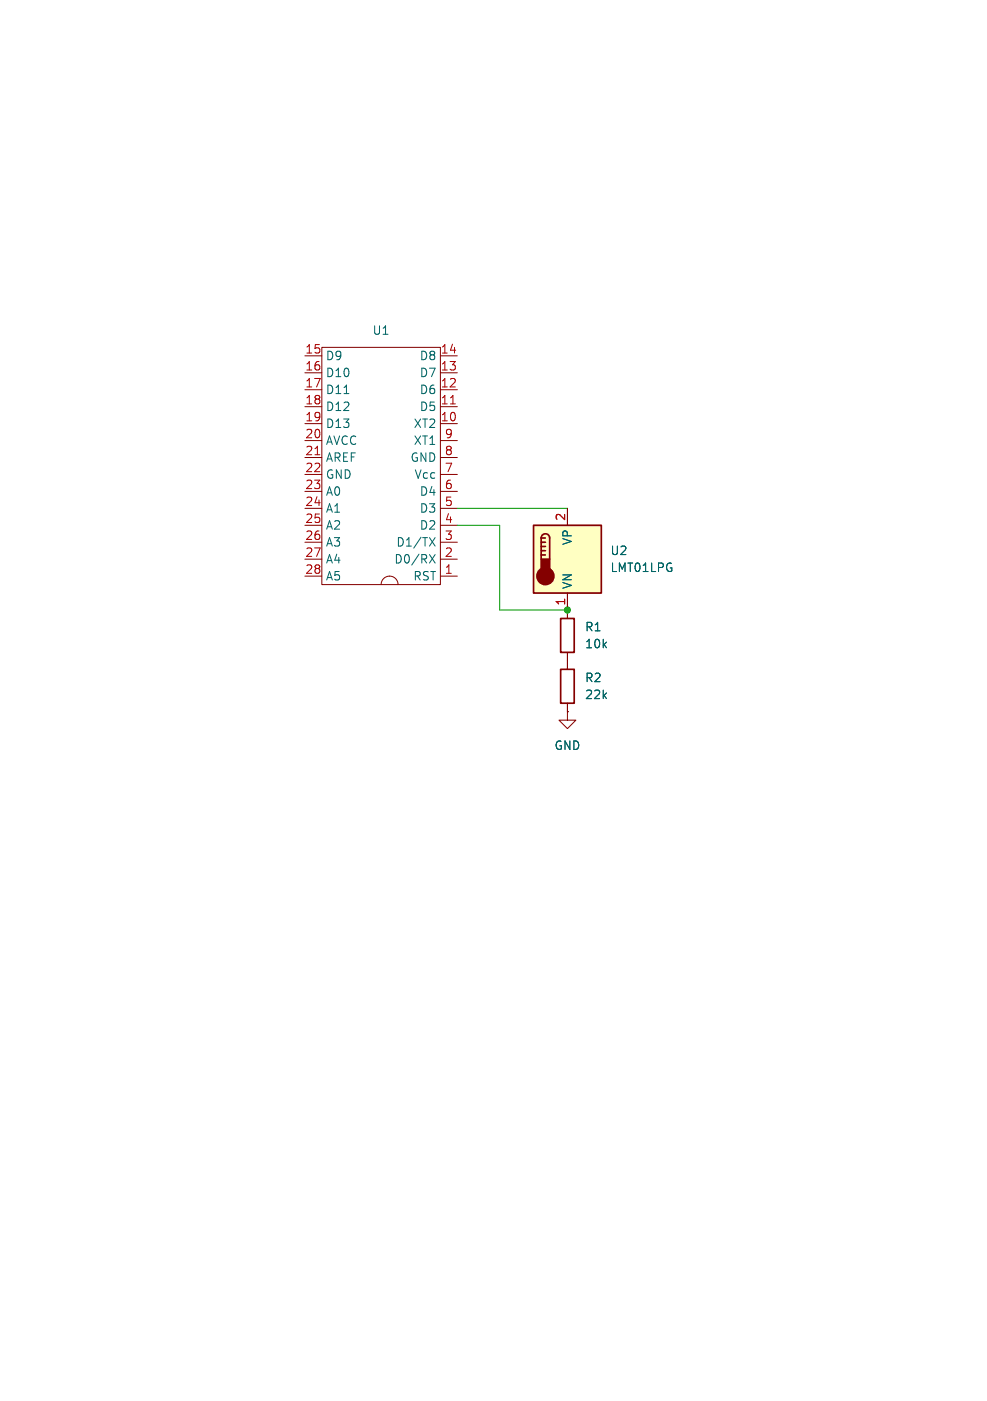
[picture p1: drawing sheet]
<svg xmlns="http://www.w3.org/2000/svg" width="148mm" height="210mm" viewBox="0 0 148 210" stroke-linecap="round" stroke-linejoin="round" font-family="sans-serif">
<path d="M84.1 92.7h2v5.1h-2zM84.1 100.3h2v5.1h-2z" fill="none" stroke="#840000" stroke-width=".25"/>
<path d="M85.1 91.4v1.3M85.1 97.8v2.5M85.1 106.7v1.3h1.3l-1.3 1.2-1.3-1.2h1.3M85.1 106.7h.1M85.1 105.4v1.3" fill="none" stroke="#840000" stroke-width=".15"/>
<path d="M80 78.7h10.2v10.2h-10.2z" fill="#ffffc2"/>
<g fill="#840000" stroke="#840000" stroke-width=".25">
<path d="M81.2 83.8h1.2v1.9h-1.2z"/>
<circle cx="81.8" cy="86.4" r="1.27"/>
</g>
<path d="M80 78.7h10.2v10.2h-10.2zM81.2 80.6a.64 .64 0 0 1 .6-.6 .64 .64 0 0 1 .6 .6v3.2M81.2 83.2h.6M81.2 82.6h.6M81.2 81.9h.6M81.2 81.3h.6M81.2 80.6v3.2M81.2 80.6h.6" fill="none" stroke="#840000" stroke-width=".25"/>
<g fill="none" stroke="#840000" stroke-width=".15">
<path d="M45.7 58.4h2.6M45.7 55.9h2.6M45.7 53.3h2.6M48.3 52.1h17.7v35.5h-17.7zM66 58.4h2.6M66 55.9h2.6M66 53.3h2.6M45.7 63.5h2.6M45.7 61h2.6M45.7 66h2.6M45.7 68.6h2.6M45.7 71.1h2.6"/>
<path d="M45.7 73.7h2.6M45.7 76.2h2.6M45.7 78.7h2.6M66 63.5h2.6M66 61h2.6M66 66h2.6M66 68.6h2.6M66 71.1h2.6M66 73.7h2.6M66 76.2h2.6M66 78.7h2.6M85.1 76.2v2.5"/>
<path d="M45.7 86.4h2.6M45.7 83.8h2.6M45.7 81.3h2.6M57.1 87.6a1.27 1.27 0 0 1 1.3-1.2 1.27 1.27 0 0 1 1.3 1.2M66 86.4h2.6M66 83.8h2.6M66 81.3h2.6M85.1 88.9v3.8M85.1 97.8v2.5M85.1 106.7h.1M85.1 105.4v1.3"/>
</g>
<path d="M47.2 68.2h.8M67.6 60.5h.7" fill="none" stroke="#a90000" stroke-width=".15"/>
<path d="M51.6 59h.7M64.4 83.1l.9 1.3M64.4 80.6l.9 1.3M65.3 83.1l-.9 1.3M65.3 80.6l-.9 1.3" fill="none" stroke="#006464" stroke-width=".15"/>
<path d="M68.6 78.7h6.3v12.7h10.2M68.6 76.2h16.5" fill="none" stroke="#009600" stroke-width=".15"/>
<circle cx="85.1" cy="91.4" r=".46" fill="#009600" stroke="#009600" stroke-width=".15"/>
<g font-size="1.8" fill="#a90000">
<text x="45.7" y="53.1">15</text>
<text x="66" y="53.1">14</text>
<text x="45.7" y="55.6">16</text>
<text x="45.7" y="58.2">17</text>
<text x="66" y="58.2">12</text>
<text x="66" y="55.6">13</text>
<text x="45.7" y="60.7">18</text>
<text x="45.7" y="63.2">19</text>
<text x="45.7" y="65.8">20</text>
<text x="66" y="63.2">10</text>
<text x="66" y="60.7">11</text>
<text x="66.6" y="65.8">9</text>
<text x="45.7" y="68.3">21</text>
<text x="45.7" y="70.9">22</text>
<text x="66.6" y="70.9">7</text>
<text x="66.6" y="68.3">8</text>
<text x="45.7" y="73.4">23</text>
<text x="45.7" y="75.9">24</text>
<text x="66.6" y="75.9">5</text>
<text x="66.6" y="73.4">6</text>
<text x="45.7" y="78.5">25</text>
<text x="45.7" y="81">26</text>
<text x="45.7" y="83.6">27</text>
<text x="66.6" y="83.6">2</text>
<text x="66.6" y="81">3</text>
<text x="66.6" y="78.5">4</text>
<text x="84.8" y="78.2" transform="rotate(-90 84.8 78.2)">2</text>
<text x="45.7" y="86.1">28</text>
<text x="66.6" y="86.1">1</text>
<text x="84.8" y="90.9" transform="rotate(-90 84.8 90.9)">1</text>
</g>
<g font-size="1.8" fill="#006464">
<text x="55.8" y="50.4">U1</text>
<text x="48.8" y="54.2">D9</text>
<text x="48.8" y="56.7">D10</text>
<text x="48.8" y="59.3">D11</text>
<text x="62.8" y="59.3">D6</text>
<text x="62.8" y="56.7">D7</text>
<text x="62.8" y="54.2">D8</text>
<text x="48.8" y="61.8">D12</text>
<text x="48.8" y="64.4">D13</text>
<text x="61.9" y="64.4">XT2</text>
<text x="62.8" y="61.8">D5</text>
<text x="48.8" y="66.9">AVCC</text>
<text x="48.8" y="69.4">AREF</text>
<text x="48.8" y="72">GND</text>
<text x="61.5" y="69.4">GND</text>
<text x="61.9" y="66.9">XT1</text>
<text x="62.1" y="72">Vcc</text>
<text x="48.8" y="74.5">A0</text>
<text x="48.8" y="77.1">A1</text>
<text x="62.8" y="77.1">D3</text>
<text x="62.8" y="74.5">D4</text>
<text x="48.8" y="79.6">A2</text>
<text x="48.8" y="82.1">A3</text>
<text x="59.3" y="82.1">D1/TX</text>
<text x="62.8" y="79.6">D2</text>
<text x="86" y="81.8" transform="rotate(-90 86 81.8)">VP</text>
<text x="91.4" y="83.4">U2</text>
<text x="48.8" y="84.7">A4</text>
<text x="48.8" y="87.2">A5</text>
<text x="59" y="84.7">D0/RX</text>
<text x="61.9" y="87.2">RST</text>
<text x="86" y="88.4" transform="rotate(-90 86 88.4)">VN</text>
<text x="91.4" y="86">LMT01LPG</text>
<text x="87.6" y="94.8">R1</text>
<text x="87.6" y="97.4">10k</text>
<text x="87.6" y="102.5">R2</text>
<text x="87.6" y="105">22k</text>
<text x="83.1" y="112.6">GND</text>
</g>
</svg>
